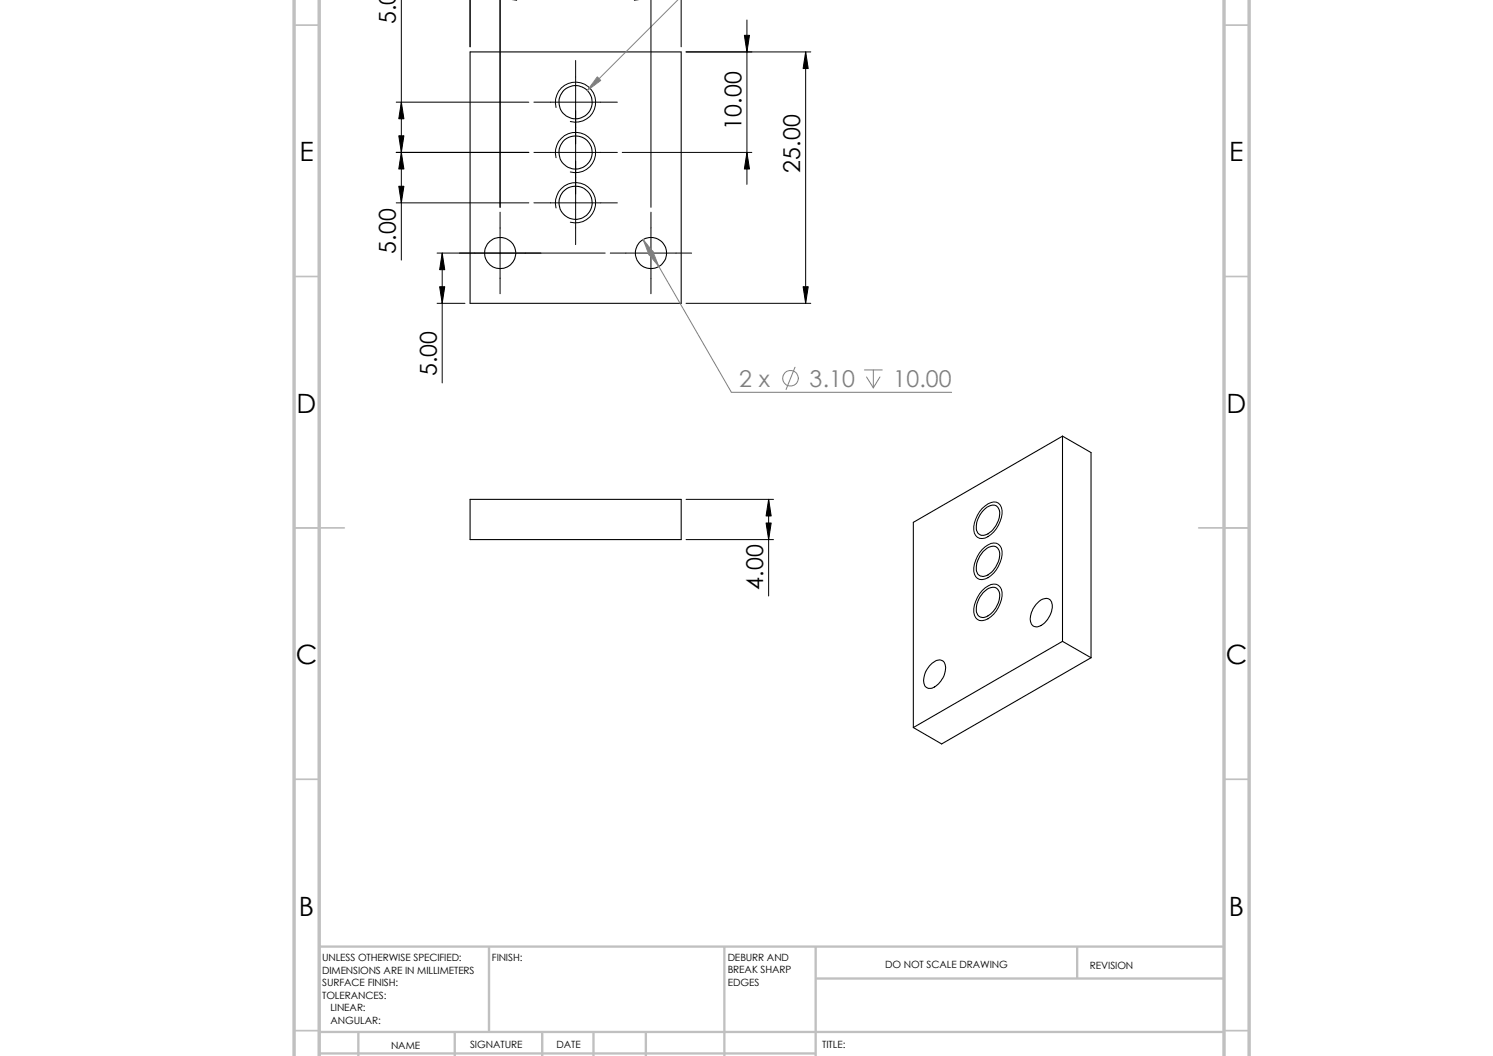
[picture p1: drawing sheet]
<svg xmlns="http://www.w3.org/2000/svg" width="297mm" height="210mm" viewBox="0 0 297 210" stroke-linecap="round" stroke-linejoin="round" font-family="sans-serif">
<path d="M58.5 5h5M243.5 5h5M58.5 55h5M243.5 55h5M58.5 105h10M238.5 105h10M58.5 155h5M243.5 155h5M58.5 205h5M243.5 205h5" fill="none" stroke="#c0c0c0" stroke-width=".34"/>
<g fill="none" stroke="#c0c0c0" stroke-width=".47">
<path d="M97.3 188.3v16.9M144.1 188.3v21.8M162.3 194.6h81.2M162.3 188.3v21.8M214.3 188.3v6.3M243.5 188.3h-180v21.8M63.5 209.5h98.8M63.5 205.2h180M71.3 205.2v4.9M90.5 205.2v4.9M107.9 205.2v4.9M118.1 205.2v4.9"/>
<path d="M128.5 205.2v4.9"/>
</g>
<path d="M58.5 -.1v210.2M63.5 -.1v210.2M243.5 0v210.1M248.5 0v210.1" fill="none" stroke="#c0c0c0" stroke-width=".68" stroke-linecap="butt"/>
<g fill="none" stroke="#000" stroke-width=".21">
<path d="M93.5 10.3h42v50h-42zM93.5 99.3h42v8h-42zM211.4 86.7v40.9M211.4 86.7l5.6 3.3v40.8M211.4 86.7l-29.7 17.2v40.8M195.6 117.9a2.24 2.24 0 0 1 2.7-.8 2.93 2.93 0 0 1-.1 3.5 3.4 3.4 0 0 1-3 2.2 1.71 1.71 0 0 1-.9-2.2 5.5 5.5 0 0 1 1.3-2.7zM195.6 109.7a2.24 2.24 0 0 1 2.7-.8 2.93 2.93 0 0 1-.1 3.5 3.4 3.4 0 0 1-3 2.2 1.71 1.71 0 0 1-.9-2.2 6.1 6.1 0 0 1 1.3-2.7zM195.6 101.6a2.2 2.2 0 0 1 2.7-.9 2.99 2.99 0 0 1-.1 3.6 3.6 3.6 0 0 1-3 2.2 1.93 1.93 0 0 1-.9-2.6l.6-1.4zM206.6 119.7a1.5 1.5 0 0 1 2.6 .1 4.4 4.4 0 0 1-2.8 4.9 1.38 1.38 0 0 1-1.4-1.9 4.8 4.8 0 0 1 1.6-3.1zM185.4 131.9a1.61 1.61 0 0 1 2.5-.1 4.2 4.2 0 0 1-2.7 5.1 1.3 1.3 0 0 1-1.5-1.6 4.8 4.8 0 0 1 1.7-3.4zM211.4 127.6l5.6 3.2M211.4 127.6l-29.7 17.1"/>
<path d="M217 130.8l-29.7 17.2-5.6-3.3"/>
<circle cx="114.5" cy="30.3" r="3.3"/>
<circle cx="114.5" cy="20.3" r="3.3"/>
<circle cx="99.5" cy="50.3" r="3.1"/>
<circle cx="114.5" cy="40.3" r="3.3"/>
<circle cx="129.5" cy="50.3" r="3.1"/>
</g>
<g fill="none" stroke="#000" stroke-width=".2">
<path d="M79.8 -.1v51.8M93.5 -.1v9.4M99.5 0v41.2M129.5 0v41.2M135.5 -.1v9.4M114.5 12v36.6M136.5 10.3h24.8M148.6 4v32.7M160.3 10.3v50M78.8 30.3h26.4M78.8 20.3h26.4M106.2 30.3h16.6"/>
<path d="M106.2 20.3h16.6M110.6 31.4a4 4 0 0 1 3.5-5.1 4 4 0 0 1 4.4 4.4 4 4 0 0 1-5 3.5M110.6 21.4a4 4 0 0 1 3.5-5.1 4 4 0 0 1 4.3 4.3 4 4 0 0 1-4.9 3.6M123.8 30.3h25.8M78.8 40.3h26.4M87 50.3h33.4M88 50.3v25.9M99.5 42.2v16.2M106.2 40.3h16.6M110.6 41.4a4 4 0 0 1 3.5-5.1 4 4 0 0 1 4.4 4.4 4 4 0 0 1-5 3.5M121.4 50.3h16.2M129.5 42.2v16.2"/>
<path d="M87 60.3h5.5M136.5 60.3h24.8M136.5 99.3h17.4M152.9 99.3v19.2M136.5 107.3h17.4M195.4 117.5a3.5 3.5 0 0 1 2.8-1.3 2.27 2.27 0 0 1 1 3.1 5.3 5.3 0 0 1-3.8 4.1 1.81 1.81 0 0 1-1.7-2.3 7 7 0 0 1 1.7-3.6zM195.4 109.3a3.5 3.5 0 0 1 2.8-1.3 2.27 2.27 0 0 1 1 3.1 5.3 5.3 0 0 1-3.8 4.2 1.81 1.81 0 0 1-1.7-2.4 7 7 0 0 1 1.7-3.6zM195.4 101.1a3.5 3.5 0 0 1 2.8-1.2 2.32 2.32 0 0 1 1 3 6 6 0 0 1-3.2 4.1 1.64 1.64 0 0 1-2.3-1.6 6.4 6.4 0 0 1 1.7-4.3z"/>
</g>
<g fill="none" stroke="#808080" stroke-width=".2">
<path d="M134.9 -.1l-18.1 18.1M127.9 47.6l17.6 30.4h43.8M158.2 73l-1.8 4.5M172 73.6h3.5M172.4 75l1.3 2.1M173.7 73.6v3.5M175 75l-1.3 2.1"/>
<circle cx="157.3" cy="75.2" r="1.57"/>
</g>
<g fill="#808080" stroke="#808080" stroke-width=".2">
<path d="M118.8 15.3l.7 .7-2.7 2z"/>
<path d="M127.9 47.6l2.1 2.6-.8 .6z"/>
<path d="M128.9 50.4l.9-.5 1.3 3.1z"/>
</g>
<g fill="#000" stroke="#000" stroke-width=".2">
<path d="M99.5 -.1l3.3 .1zM126.2 -.1h3.3zM148.1 7h1l-.5 3.3zM160.3 10.3l.5 3.3h-1zM79.8 20.3l.5 3.3h-1zM79.3 27h1l-.5 3.3zM79.8 30.3l.5 3.3h-1zM148.6 30.3l.5 3.3h-1zM79.3 37h1l-.5 3.3zM88 50.3l.5 3.3h-1zM87.5 57h1l-.5 3.3zM159.8 57h1l-.5 3.3z"/>
<path d="M152.9 99.3l.5 3.3h-1zM152.4 104h1l-.5 3.3z"/>
</g>
<g font-size="5.3">
<text x="59.6" y="32.1">E</text>
<text x="244.6" y="32.1">E</text>
<text x="59" y="82.1">D</text>
<text x="244" y="82.1">D</text>
<text x="58.8" y="132.1">C</text>
<text x="243.8" y="132.1">C</text>
<text x="59.5" y="182.1">B</text>
<text x="244.5" y="182.1">B</text>
</g>
<g font-size="4.6">
<text x="78.7" y="4.8" transform="rotate(-90 78.7 4.8)">5.0</text>
<text x="147.5" y="25.8" transform="rotate(-90 147.5 25.8)">10.00</text>
<text x="159.2" y="34.4" transform="rotate(-90 159.2 34.4)">25.00</text>
<text x="78.7" y="50.4" transform="rotate(-90 78.7 50.4)">5.00</text>
<text x="86.9" y="74.9" transform="rotate(-90 86.9 74.9)">5.00</text>
<text x="151.8" y="117.2" transform="rotate(-90 151.8 117.2)">4.00</text>
</g>
<g font-size="4.6" fill="#808080">
<text x="147.1" y="77">2 x</text>
<text x="161" y="77">3.10</text>
<text x="177.7" y="77">10.00</text>
</g>
<g font-size="2">
<text x="64.1" y="191.1">UNLESS OTHERWISE SPECIFIED:</text>
<text x="97.9" y="191.1">FINISH:</text>
<text x="144.8" y="191.1">DEBURR AND</text>
<text x="64.1" y="193.6">DIMENSIONS ARE IN MILLIMETERS</text>
<text x="64.1" y="196.1">SURFACE FINISH:</text>
<text x="144.8" y="193.5">BREAK SHARP</text>
<text x="144.8" y="196">EDGES</text>
<text x="176.1" y="192.5">DO NOT SCALE DRAWING</text>
<text x="216.8" y="192.7">REVISION</text>
<text x="64.1" y="198.6">TOLERANCES:</text>
<text x="65.7" y="201.1">LINEAR:</text>
<text x="65.7" y="203.6">ANGULAR:</text>
<text x="77.8" y="208.5">NAME</text>
<text x="93.5" y="208.5">SIGNATURE</text>
<text x="110.7" y="208.4">DATE</text>
<text x="163.6" y="208.4">TITLE:</text>
</g>
</svg>
